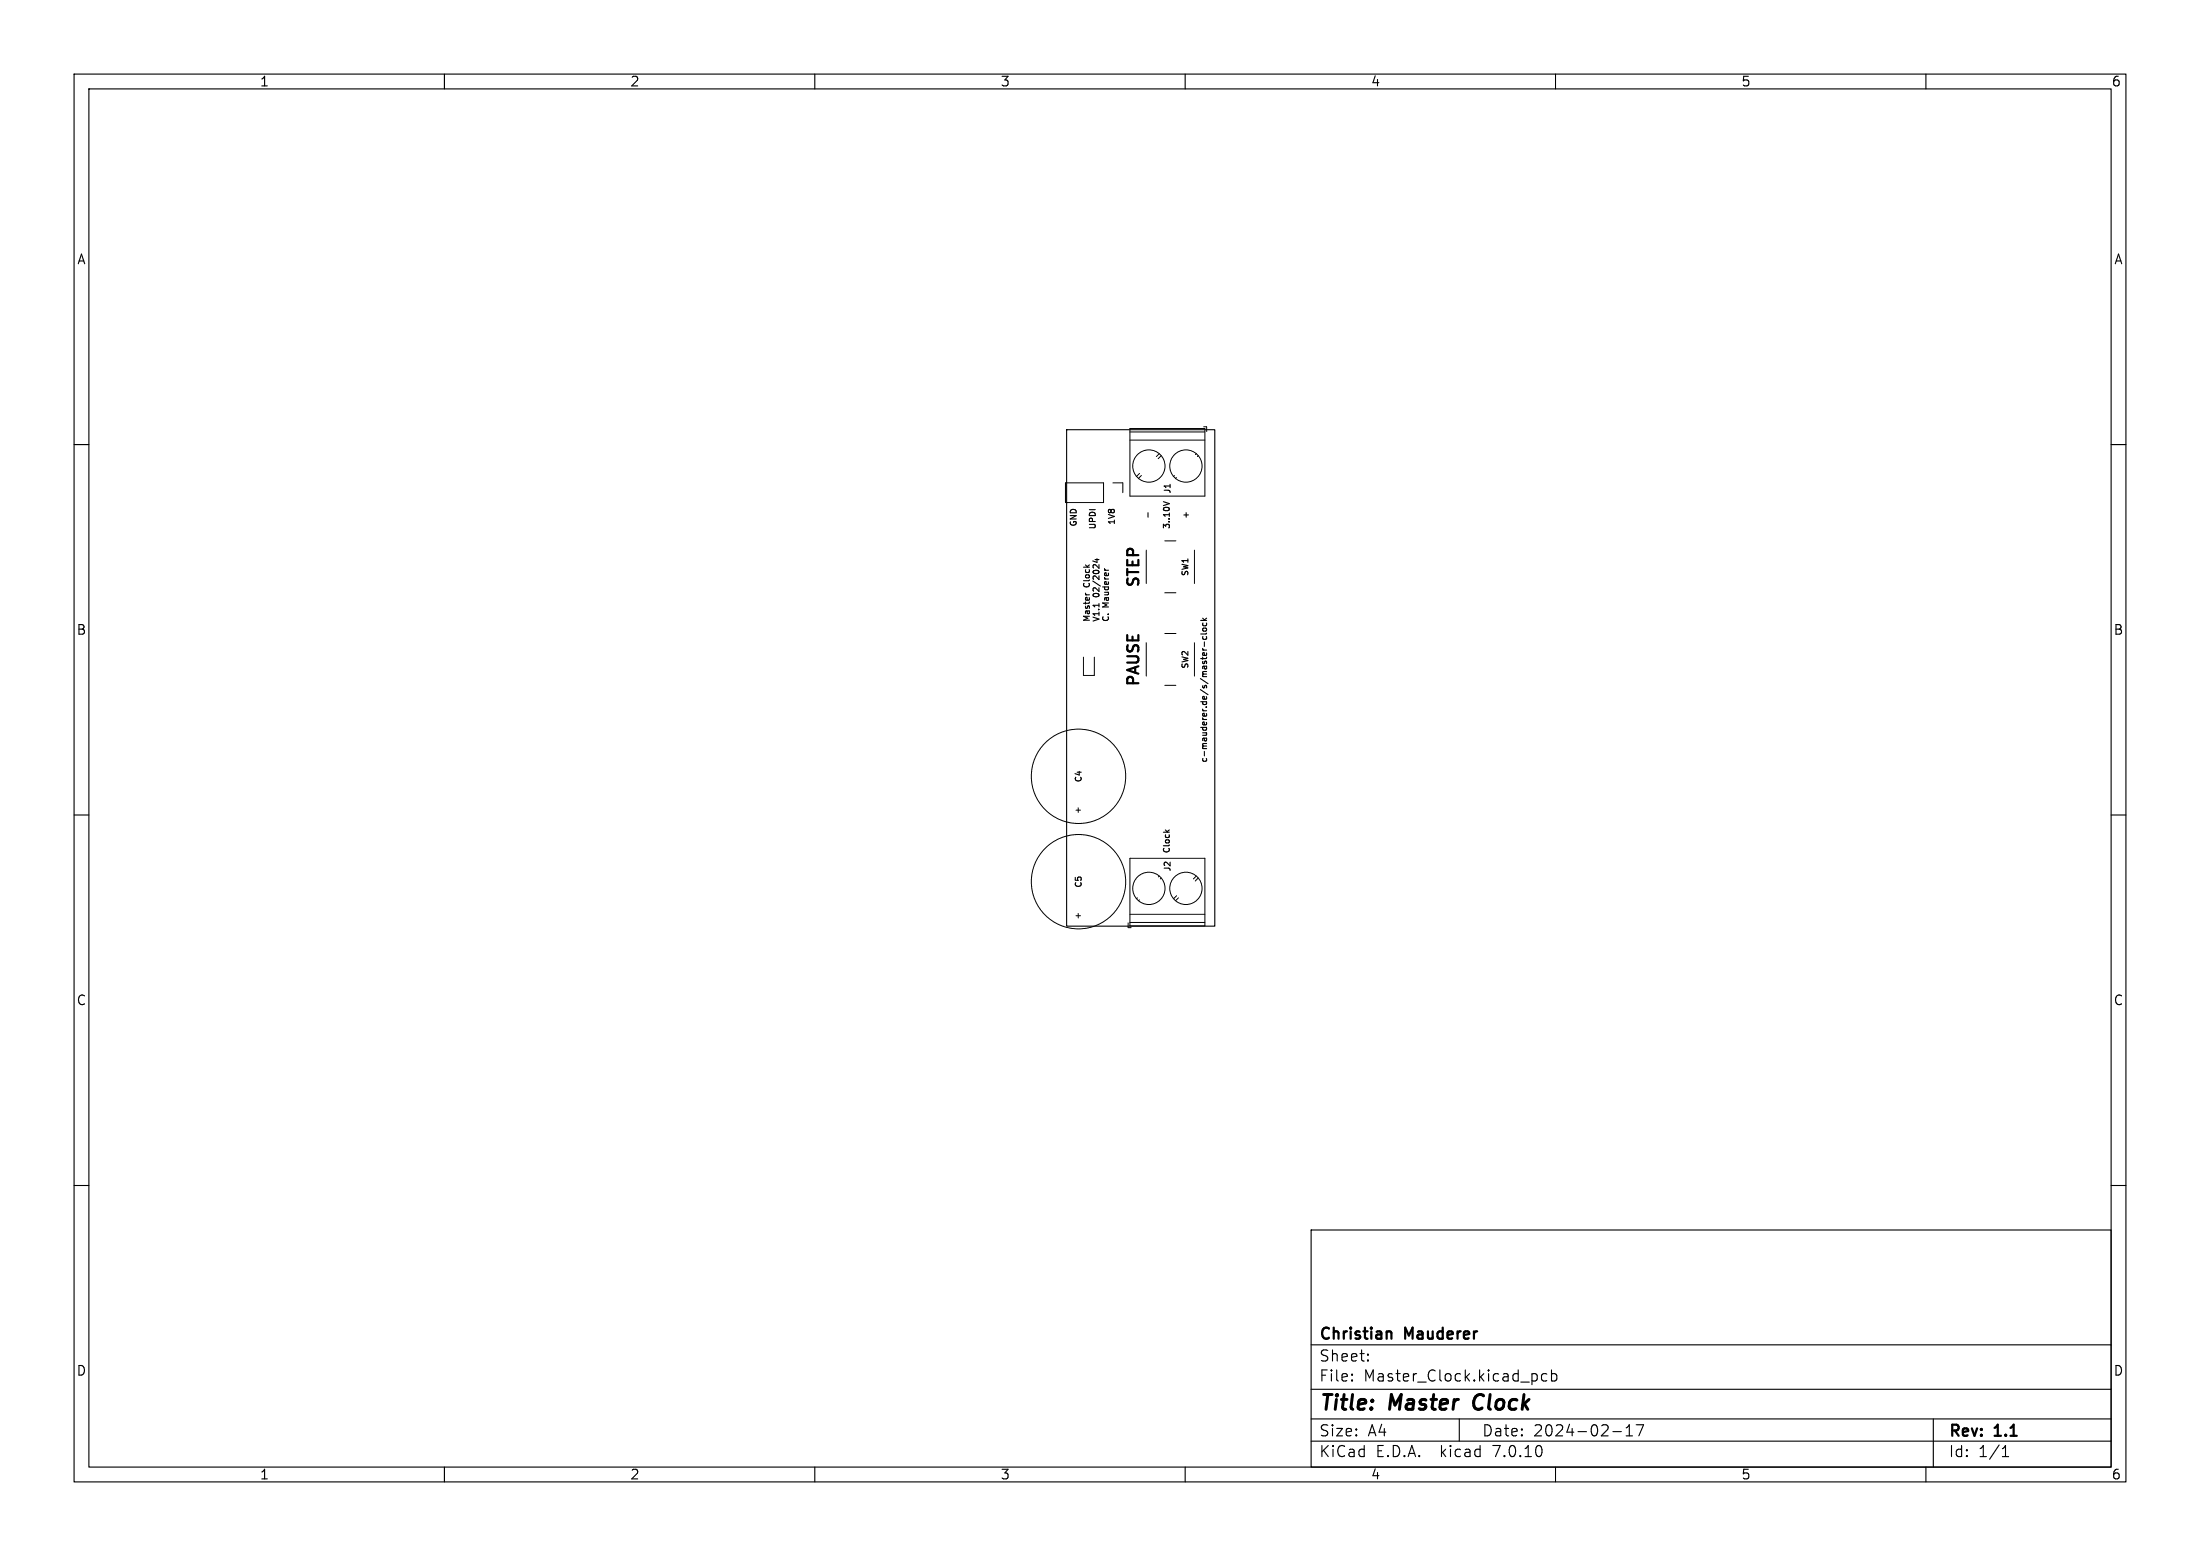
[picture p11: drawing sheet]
<svg xmlns="http://www.w3.org/2000/svg" width="297mm" height="210mm" viewBox="0 0 297 210" stroke-linecap="round" stroke-linejoin="round" font-family="sans-serif">
<g fill="none" stroke="#000" stroke-width=".15">
<path d="M10 10h277v190h-277zM12 12h273v186h-273zM60 10v2M110 10v2M160 10v2M210 10v2M260 10v2M10 60h2M144 58h20v67h-20zM285 60h2M147.8 75.5h.6M148.1 75.4v.5l-.6-.2"/>
<path d="M155 69.2v.6M157.1 67.7l.8 .3M158 65.4v.4M148.4 81.5v.4M162.1 83.7h.8M162.4 83.4l.3 .3M162.4 85.9v.2l.1 .2 .4-.1v-.3M162.4 84.1v.2l.1 .2 .4-.1v-.3M162.4 84.8h.3l.2 .2-.2 .2h-.2l-.1-.2zM162.6 86.6v.6M162.9 85.5l-.1 .1h-.7M162.9 83.4l-.3 .3"/>
<path d="M10 110h2M285 110h2M10 160h2M285 160h2M177 166h108v32h-108zM60 198v2M110 198v2M160 198v2M177 194.5h108M177 191.5h108M177 187.5h108M177 181.5h108"/>
<path d="M182.5 186.3h.1l-.1 .1M182.5 186.3v.1M182.5 185.5v.1M182.5 185.5h.1l-.1 .1M184.7 183.6v.1M184.7 183.6h-.1l.1 .1M184.7 182.8v.1M184.7 182.8h-.1l.1 .1M197 191.5v3M207.5 185.5v.2v.6M208.8 185.5l-.4-.1-.3 .3v.4l.1 .2 .2 .1 .4-.1M209.5 185.5l.4-.1 .3 .3v.4l-.2 .2-.1 .1-.4-.1"/>
<path d="M209.5 184.9v1.5M210 198v2M217.7 193.2h1.2M219.5 193.8h.9M219.5 192.7l.5-.4v1.5M220.9 192.3h1l-.7 1.5M260 198v2M261 191.5v6.5M270.3 196.6h.9M270.3 195.5l.4-.4v1.5"/>
</g>
<path d="M199.2 188.5a1.27 1.27 0 0 0 0 1.6" fill="none" stroke="#000" stroke-width=".4"/>
<path d="M187.6 179.7l.2 .2v.8" fill="none" stroke="#000" stroke-width=".3"/>
<g fill="none" stroke="#000" stroke-width=".14">
<path d="M152.5 57.8h10.2v9.2h-10.2zM152.5 59.4h10.2M152.5 58.3h10.2M162.5 57.6h.4v.6M143.8 65.2h5.2v2.6h-5.2zM150.2 65.2h1.4v1.3M153.8 63.9l-.4 .4M154.1 64.2l-.4 .4M154.8 74.3v4.4M156.5 61.2l-.4 .4M156.8 61.5l-.4 .4M157.2 73h1.5"/>
<path d="M158.6 64.2l-.2 .1M158.8 64.4l-.1 .2M161.3 74.3v4.4M161.5 61.2l-.1 .2M161.8 61.5l-.2 .1M146.3 88.7v2.5h1.4v-2.5M154.8 86.7v4.6M157.2 80h1.5M157.2 92.5h1.5M157.2 85.5h1.5M161.3 86.7v4.6M152.5 115.8h10.2v9.2h-10.2z"/>
<path d="M156.5 118.2l-.1 .2M156.8 118.5l-.2 .1M161.5 118.2l-.4 .4M161.8 118.5l-.4 .4M152.3 124.6v.6h.4M152.5 123.4h10.2M152.5 124.5h10.2M153.6 121.2l-.2 .1M153.8 121.4l-.1 .2M158.8 120.9l-.4 .4M159.1 121.2l-.4 .4"/>
<circle cx="155.1" cy="62.9" r="2.18"/>
<circle cx="160.1" cy="62.9" r="2.18"/>
<circle cx="145.6" cy="104.8" r="6.4"/>
<circle cx="145.6" cy="119" r="6.4"/>
<circle cx="155.1" cy="119.9" r="2.18"/>
<circle cx="160.1" cy="119.9" r="2.18"/>
</g>
<g font-size="2.8">
<text x="178" y="190.9">Title:</text>
<text x="187.7" y="190.9">Master</text>
<text x="199.8" y="190.9">Clock</text>
</g>
<g font-size="2.1">
<text x="154.2" y="79.5" transform="rotate(-90 154.2 79.5)">STEP</text>
<text x="154.2" y="92.9" transform="rotate(-90 154.2 92.9)">PAUSE</text>
<text x="178" y="184">Sheet:</text>
<text x="178" y="181.2">Christian</text>
<text x="189.7" y="181.2">Mauderer</text>
<text x="178" y="186.7">File:</text>
<text x="184.1" y="186.7">Master_Clock.kicad_pcb</text>
<text x="178" y="196.9">KiCad</text>
<text x="178" y="194.1">Size:</text>
<text x="184.7" y="194.1">A4</text>
<text x="185.7" y="196.9">E.D.A.</text>
<text x="194.6" y="196.9">kicad</text>
<text x="200" y="194.1">Date:</text>
<text x="201.8" y="196.9">7.0.10</text>
<text x="207" y="194.1">2024-02-17</text>
<text x="263" y="194.3">Rev:</text>
<text x="263" y="196.9">Id:</text>
<text x="267.1" y="196.9">1/1</text>
<text x="269.4" y="194.3">1.1</text>
</g>
<g font-size="1.8">
<text x="35" y="11.9">1</text>
<text x="85" y="11.9">2</text>
<text x="135" y="11.9">3</text>
<text x="185" y="11.9">4</text>
<text x="235" y="11.9">5</text>
<text x="285" y="11.9">6</text>
<text x="10.3" y="35.9">A</text>
<text x="285.4" y="35.9">A</text>
<text x="10.3" y="85.9">B</text>
<text x="285.3" y="85.9">B</text>
<text x="10.3" y="135.9">C</text>
<text x="285.3" y="135.9">C</text>
<text x="10.3" y="185.9">D</text>
<text x="285.3" y="185.9">D</text>
<text x="35" y="199.9">1</text>
<text x="85" y="199.9">2</text>
<text x="135" y="199.9">3</text>
<text x="185" y="199.9">4</text>
<text x="235" y="199.9">5</text>
<text x="285" y="199.9">6</text>
</g>
<g font-size="1.1">
<text x="145.5" y="71.2" transform="rotate(-90 145.5 71.2)">GND</text>
<text x="148.1" y="71.6" transform="rotate(-90 148.1 71.6)">UPDI</text>
<text x="150.7" y="71" transform="rotate(-90 150.7 71)">1V8</text>
<text x="158.1" y="71.5" transform="rotate(-90 158.1 71.5)">3..10V</text>
<text x="158.2" y="66.7" transform="rotate(-90 158.2 66.7)">J1</text>
<text x="160.7" y="70.1" transform="rotate(-90 160.7 70.1)">+</text>
<text x="160.6" y="77.9" transform="rotate(-90 160.6 77.9)">SW1</text>
<text x="147.3" y="79.2" transform="rotate(-90 147.3 79.2)">Clock</text>
<text x="148.6" y="80.5" transform="rotate(-90 148.6 80.5)">02/2024</text>
<text x="149.9" y="81.9" transform="rotate(-90 149.9 81.9)">Mauderer</text>
<text x="147.3" y="84" transform="rotate(-90 147.3 84)">Master</text>
<text x="148.6" y="84" transform="rotate(-90 148.6 84)">V1.1</text>
<text x="149.9" y="84" transform="rotate(-90 149.9 84)">C.</text>
<text x="160.6" y="90.4" transform="rotate(-90 160.6 90.4)">SW2</text>
<text x="146.2" y="105.7" transform="rotate(-90 146.2 105.7)">C4</text>
<text x="163" y="103" transform="rotate(-90 163 103)">c-mauderer.de/s/master-clock</text>
<text x="145" y="109.8">+</text>
<text x="146.2" y="119.9" transform="rotate(-90 146.2 119.9)">C5</text>
<text x="158.1" y="115.3" transform="rotate(-90 158.1 115.3)">Clock</text>
<text x="158.2" y="117.7" transform="rotate(-90 158.2 117.7)">J2</text>
<text x="145" y="124">+</text>
</g>
</svg>
